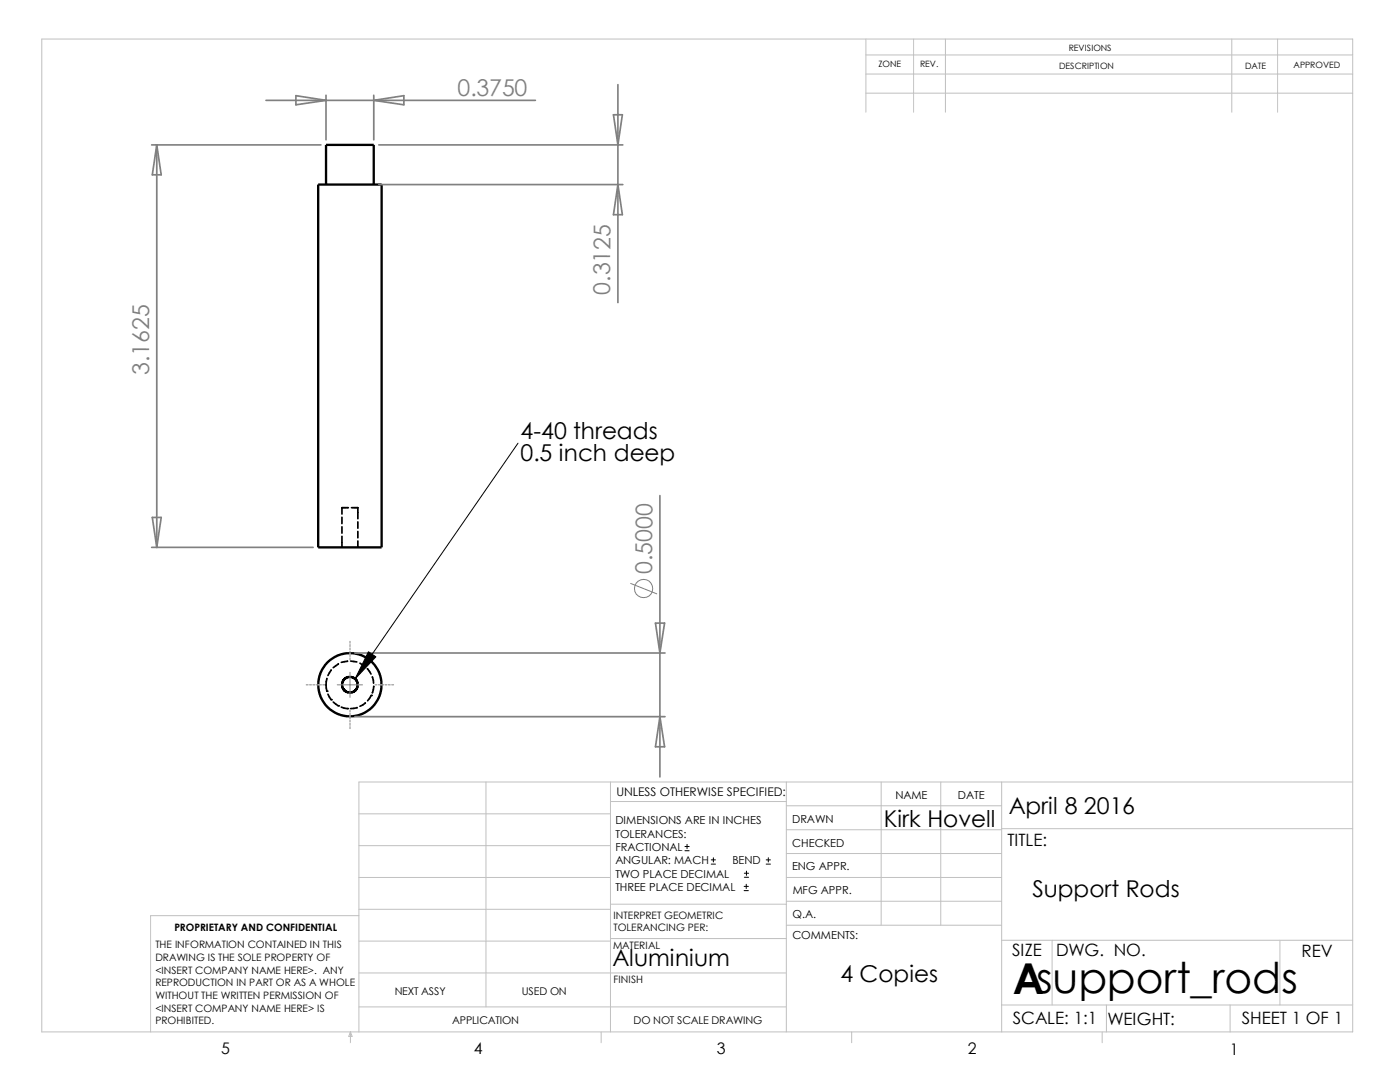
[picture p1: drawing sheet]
<svg xmlns="http://www.w3.org/2000/svg" width="279mm" height="216mm" viewBox="0 0 279 216" stroke-linecap="round" stroke-linejoin="round" font-family="sans-serif">
<g fill="none" stroke="#c0c0c0" stroke-width=".2">
<path d="M8.3 7.8h261.7v198.1h-261.7zM172.8 11h97.2M172.8 14.8h97.2M172.8 18.6h97.2M172.8 7.8v14.6M182.3 7.8v14.6M188.7 7.8v14.6M245.8 7.8v14.6M255 7.8v14.6M97 156v44.9M121.8 156v49.9M121.8 159.9h35.1"/>
<path d="M156.9 156v49.9M175.9 156v28.6M187.7 156v28.6M199.9 156v49.9M270 156h-198.4v49.9M71.6 175.1h50.2M71.6 168.7h50.2M71.6 162.4h50.2M156.9 170.3h43M156.9 165.6h43M156.9 160.8h43M156.9 175.1h43"/>
<path d="M156.9 179.8h43M199.9 165.4h70.1M71.6 194.1h85.3M71.6 187.8h50.2M71.6 181.4h50.2M71.6 182.7h-41.5v23.2M121.8 187.3h35.1M121.8 180.4h35.1M156.9 184.6h43M199.9 187.6h70.1M210 187.6v12.9M255.4 187.6v12.9"/>
<path d="M69.9 205.9v2.2M69.9 205.9l.4 .9h-.7zM71.6 200.9h85.3M120 205.9v2.2M170 205.9v2.2M199.9 200.5h70.1M220 205.9v2.2M220.8 200.5v5.4M245.5 200.5v5.4"/>
</g>
<g fill="none" stroke="#000" stroke-width=".34">
<path d="M68.2 103.2v1.3M68.2 105.1v1.3M68.2 107v2.2M69.5 101.3h-1.3v1.3M70.1 101.3h1.3v2.2M71.4 104.1v1.3M71.4 106v1.3M71.4 107.9v1.3M65.1 136.7l.1 1.2M65.2 135.4l-.1 1.3M65.4 138.5l.7 1.1M66.1 133.7l-.7 1.1"/>
<path d="M66.1 133.7h.1M67.5 132.5l-1 .7M69.3 131.9l-1.2 .3M70 131.9l1.2 .2M71.8 132.3l1.1 .7M73.3 133.4l.7 1.1M74.1 138.8l-.7 1M74.3 135.1l.2 1.2M74.6 136.9l-.3 1.3M66.5 140.1l1 .7M68.1 141.1l1.2 .3M71.2 141.2l-1.2 .2"/>
<path d="M72.9 140.3l-1.1 .6"/>
</g>
<path d="M63.5 36.8h12.7v72.4h-12.7zM65.1 36.8v-7.9h9.5v7.9M71.4 136.6l-.4 1.1-.6 .4-.6 .1-1-.4-.5-.8v-.7l.2-.5 .5-.5 .5-.2h.7l.7 .3 .4 .6 .1 .7M76.1 136.6l-.1 1.3-.3 1-1.2 2-1.7 1.3-1.2 .5-1.1 .2h-1.4l-1-.2-1.3-.5-.9-.6-1-1-.6-1-.5-1.2-.3-1.1v-1.4l.3-1 .5-1.3 .6-.9 1-1 .9-.6 1.3-.5 1-.3h1.4l1.1 .3 1.2 .5 1.3 .9 .7 .7 .8 1.4 .4 1.3 .2 1.3" fill="none" stroke="#000" stroke-width=".47"/>
<g fill="none" stroke="#808080" stroke-width=".34">
<path d="M59.1 19.1l6 .9-6 .9zM65.1 19v8.9M74.6 19v8.9M123.3 16.9v43.5M30.3 28.9h33.8M31.3 28.9v80.3M31.3 28.9l.9 6h-1.8zM53.1 20h53.7M74.6 20l6-.9v1.8zM75.6 36.8h48.7M75.6 28.9h48.7M122.4 22.9h1.8l-.9 6z"/>
<path d="M123.3 36.8l.9 6h-1.8zM131.7 98.9v56.1M30.3 109.2h32.2M30.4 103.3h1.8l-.9 5.9zM70.8 130.3h61.9M130.8 124.3h1.8l-.9 6zM70.8 143h61.9M131.7 143l.9 6h-1.8z"/>
</g>
<g fill="#000">
<circle cx="65.2" cy="137.9" r=".17"/>
<circle cx="66.1" cy="139.6" r=".17"/>
<circle cx="74.1" cy="138.8" r=".17"/>
<circle cx="67.5" cy="140.8" r=".17"/>
<circle cx="69.3" cy="141.4" r=".17"/>
</g>
<g fill="none" stroke="#808080" stroke-width=".2">
<path d="M125.9 116.4l5.2 2.1M67.3 136.7h5M69.8 134.2v4.9"/>
<circle cx="128.4" cy="117.4" r="1.83"/>
</g>
<path d="M64.8 136.7h-3.8M69.8 131.7v-3.9M74.8 136.7h3.9M69.8 141.7v3.8" fill="none" stroke="#fff" stroke-width=".2" stroke-dasharray=".4 .3" stroke-dashoffset=".4"/>
<path d="M64.8 136.7h-3.8M69.8 131.7v-3.9M74.8 136.7h3.9M69.8 141.7v3.8" fill="none" stroke="#808080" stroke-width=".2" stroke-dasharray=".4 .3"/>
<path d="M73.5 130l1.5 1.1-4.1 4.4z" fill="#000" stroke="#000" stroke-width=".2"/>
<g fill="none" stroke="#000" stroke-width=".2">
<path d="M103.4 88.4l-32.5 47.1M136.7 169.8h.8M136.7 168.9h.8M137.1 168.5v.8M141.9 172.4h.9M141.9 171.6h.9M142.4 171.2v.8M148.5 177.7h.9M148.5 176.9h.9M148.5 175h.9M148.5 174.2h.9M148.9 176.4v.9"/>
<path d="M149 173.8v.9M152.9 172.4h.9M152.9 171.6h.9M153.3 171.2v.8"/>
</g>
<text font-size="8.5" x="202.1" y="198.2">Asupport_rods</text>
<g font-size="4.6" fill="#808080">
<text x="91.3" y="19.1">0.3750</text>
<text x="121.8" y="58.8" transform="rotate(-90 121.8 58.8)">0.3125</text>
<text x="29.8" y="74.8" transform="rotate(-90 29.8 74.8)">3.1625</text>
<text x="130.2" y="114.6" transform="rotate(-90 130.2 114.6)">0.5000</text>
</g>
<g font-size="4.6">
<text x="103.9" y="87.5">4-40 threads</text>
<text x="103.9" y="92">0.5 inch deep</text>
<text x="176.4" y="165.1">Kirk Hovell</text>
<text x="201.3" y="162.5">April 8 2016</text>
<text x="206" y="179">Support Rods</text>
<text x="122.3" y="192.7">Aluminium</text>
<text x="167.7" y="196">4 Copies</text>
</g>
<g font-size="3.4">
<text x="201.1" y="168.7">TITLE:</text>
<text x="202" y="190.8">SIZE</text>
<text x="210.8" y="190.8">DWG. NO.</text>
<text x="259.8" y="190.9">REV</text>
<text x="202.1" y="204.4">SCALE: 1:1</text>
<text x="221" y="204.5">WEIGHT:</text>
<text x="247.8" y="204.4">SHEET 1 OF 1</text>
</g>
<g font-size="3.2">
<text x="44.2" y="210.4">5</text>
<text x="94.6" y="210.3">4</text>
<text x="143" y="210.4">3</text>
<text x="193.2" y="210.4">2</text>
<text x="245.4" y="210.6">1</text>
</g>
<text font-size="2.4" x="123" y="158.9">UNLESS OTHERWISE SPECIFIED:</text>
<g font-size="2.2">
<text x="178.7" y="159.4">NAME</text>
<text x="191.2" y="159.4">DATE</text>
<text x="122.8" y="164.5">DIMENSIONS ARE IN INCHES</text>
<text x="122.8" y="167.2">TOLERANCES:</text>
<text x="158.1" y="164.2">DRAWN</text>
<text x="122.8" y="169.8">FRACTIONAL</text>
<text x="122.8" y="172.5">ANGULAR: MACH</text>
<text x="146.2" y="172.5">BEND</text>
<text x="158.1" y="173.7">ENG APPR.</text>
<text x="158.1" y="169.1">CHECKED</text>
<text x="122.8" y="175.1">TWO PLACE DECIMAL</text>
<text x="122.8" y="177.8">THREE PLACE DECIMAL</text>
<text x="158.2" y="178.4">MFG APPR.</text>
<text x="158.2" y="183.2">Q.A.</text>
<text x="158.2" y="187.4">COMMENTS:</text>
</g>
<g font-size="2.1">
<text x="78.8" y="198.5">NEXT ASSY</text>
<text x="104.1" y="198.5">USED ON</text>
<text x="90.2" y="204.3">APPLICATION</text>
<text x="126.4" y="204.3">DO NOT SCALE DRAWING</text>
</g>
<g font-size="2">
<text x="34.8" y="185.7">PROPRIETARY AND CONFIDENTIAL</text>
<text x="122.5" y="183.3">INTERPRET GEOMETRIC</text>
<text x="122.5" y="185.8">TOLERANCING PER:</text>
<text x="31" y="189.2">THE INFORMATION CONTAINED IN THIS</text>
<text x="31" y="191.8">DRAWING IS THE SOLE PROPERTY OF</text>
<text x="122.3" y="189.4">MATERIAL</text>
<text x="31" y="194.3">&lt;INSERT COMPANY NAME HERE&gt;. ANY</text>
<text x="31" y="196.8">REPRODUCTION IN PART OR AS A WHOLE</text>
<text x="122.4" y="196.2">FINISH</text>
<text x="31" y="199.3">WITHOUT THE WRITTEN PERMISSION OF</text>
<text x="31" y="201.8">&lt;INSERT COMPANY NAME HERE&gt; IS</text>
<text x="31" y="204.4">PROHIBITED.</text>
</g>
<g font-size="1.7">
<text x="213.3" y="10.2">REVISIONS</text>
<text x="175.3" y="13.5">ZONE</text>
<text x="183.6" y="13.4">REV.</text>
<text x="211.4" y="13.8">DESCRIPTION</text>
<text x="248.5" y="13.7">DATE</text>
<text x="258.1" y="13.6">APPROVED</text>
</g>
</svg>
